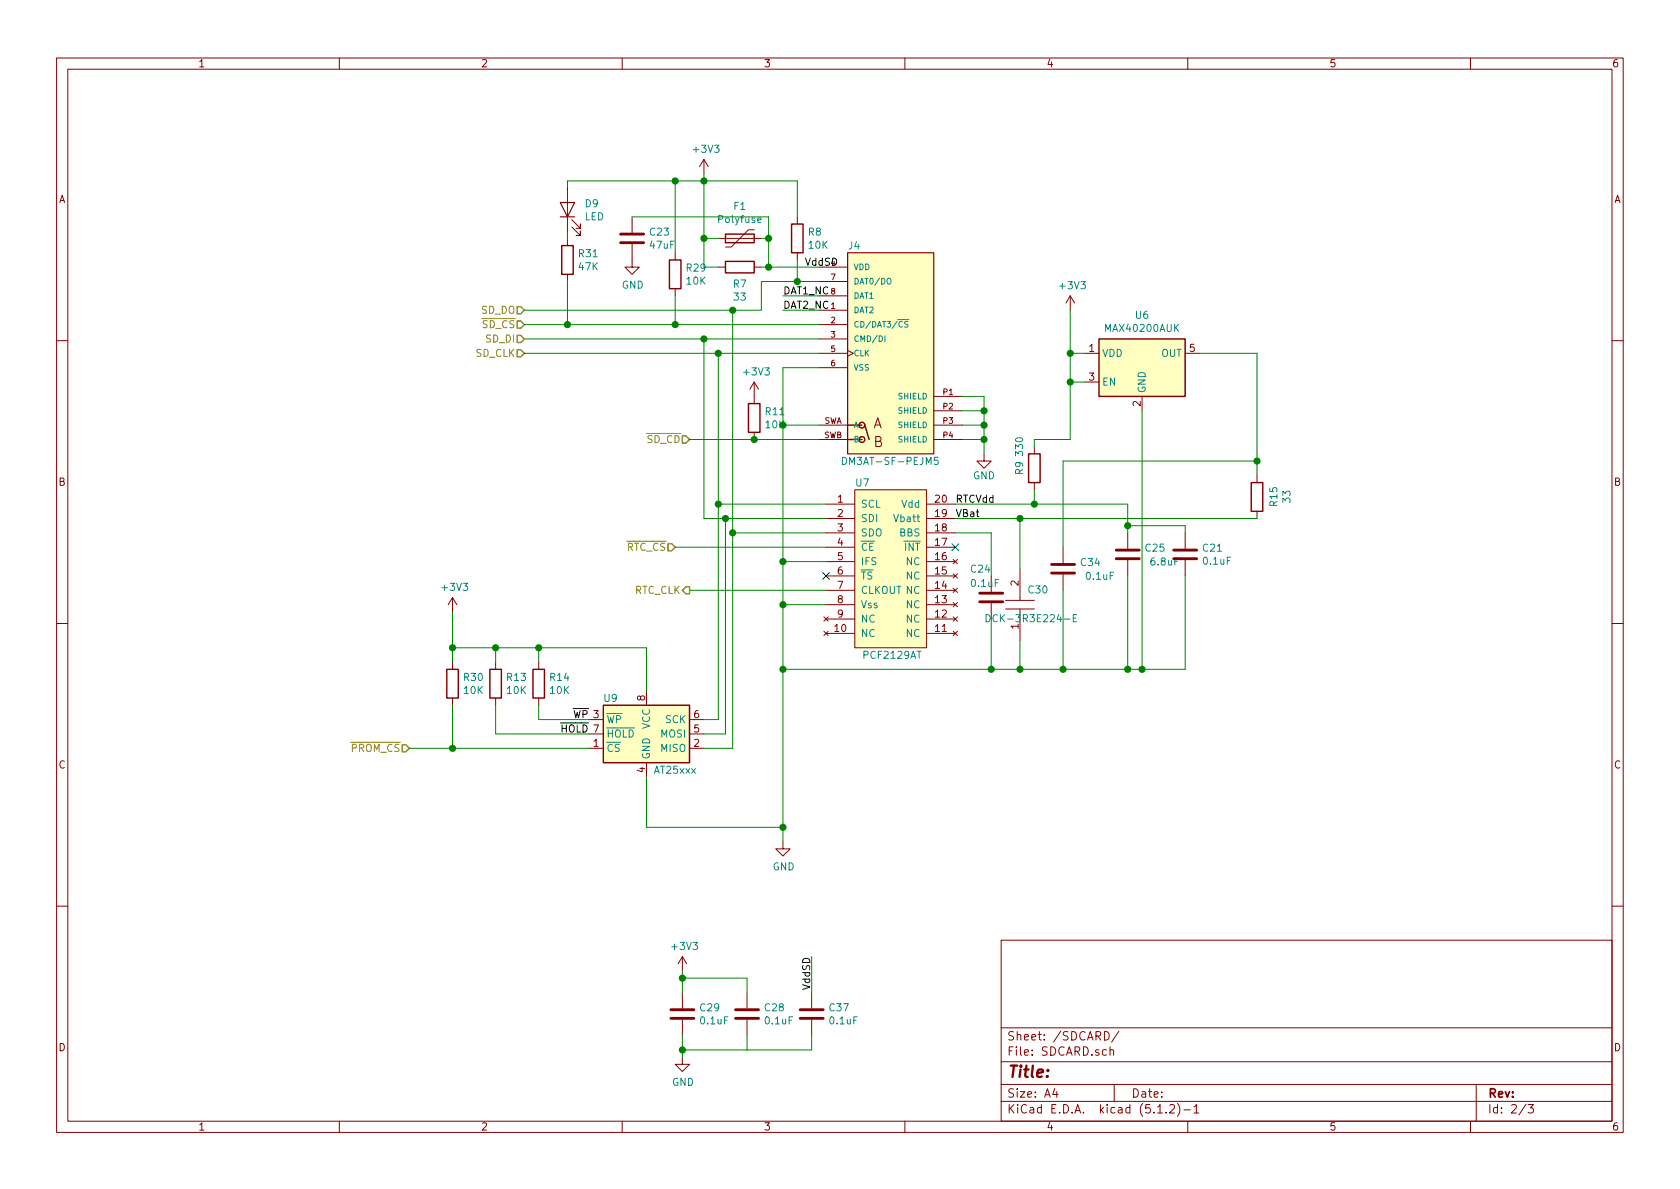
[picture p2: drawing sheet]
EESchema Schematic File Version 4
LIBS:o2_breakout-cache
EELAYER 29 0
EELAYER END
$Descr A4 11693 8268
encoding utf-8
Sheet 2 3
Title ""
Date ""
Rev ""
Comp ""
Comment1 ""
Comment2 ""
Comment3 ""
Comment4 ""
$EndDescr
$Comp
L o2_breakout-rescue:DM3AT-SF-PEJM5-DM3AT-SF-PEJM5 J?
U 1 1
P 6200 2450
AR Path="/5DD60D4B" Ref="J?"  Part="1" 
AR Path="/5DD58257/5DD60D4B" Ref="J4"  Part="1" 
F 0 "J4" H 5900 3200 50  0000 L CNN
F 1 "DM3AT-SF-PEJM5" H 5850 1700 50  0000 L CNN
F 2 "DM3AT-SF-PEJM5:HRS_DM3AT-SF-PEJM5" H 6200 2450 50  0001 L BNN
F 3 "" H 6200 2450 50  0001 L BNN
F 4 "DM3 RA SMT microSD memory card push/push" H 6200 2450 50  0001 L BNN "フィールド5"
	1    6200 2450
	1    0    0    -1  
$EndComp
Wire Wire Line
	5700 1950 5550 1950
Wire Wire Line
	5700 2450 5000 2450
Wire Wire Line
	5700 2550 5450 2550
Text HLabel 3650 2450 0    50   Input ~ 0
SD_CLK
$Comp
L o2_breakout-rescue:PCF2129AT-Timer_RTC U7
U 1 1
P 6200 3900
AR Path="/5DF2754E" Ref="U7"  Part="1" 
AR Path="/5DD58257/5DF2754E" Ref="U7"  Part="1" 
F 0 "U7" H 5950 4450 50  0000 L CNN
F 1 "PCF2129AT" H 6000 3250 50  0000 L CNN
F 2 "Housings_SOIC:SOIC-20W_7.5x12.8mm_Pitch1.27mm" H 6200 4225 50  0001 C CNN
F 3 "" H 6200 4225 50  0001 C CNN
	1    6200 3900
	1    0    0    -1  
$EndComp
Wire Wire Line
	5000 2450 5000 3500
Wire Wire Line
	5000 3500 5750 3500
Connection ~ 5000 2450
Wire Wire Line
	5000 2450 3650 2450
Wire Wire Line
	5750 3900 5450 3900
Wire Wire Line
	5450 3900 5450 4200
$Comp
L power:GND #PWR022
U 1 1
P 5450 5850
F 0 "#PWR022" H 5450 5600 50  0001 C CNN
F 1 "GND" H 5455 5677 50  0000 C CNN
F 2 "" H 5450 5850 50  0001 C CNN
F 3 "" H 5450 5850 50  0001 C CNN
	1    5450 5850
	1    0    0    -1  
$EndComp
Wire Wire Line
	5750 3600 5050 3600
Connection ~ 5450 3900
$Comp
L CPU2908CLocal:R R7
U 1 1
P 5150 1850
F 0 "R7" V 5265 1850 50  0000 C CNN
F 1 "33" V 5356 1850 50  0000 C CNN
F 2 "Capacitors_SMD:C_0805" V 5080 1850 50  0001 C CNN
F 3 "~" H 5150 1850 50  0001 C CNN
	1    5150 1850
	0    1    1    0   
$EndComp
$Comp
L Device:Polyfuse F1
U 1 1
P 5150 1650
F 0 "F1" V 4925 1650 50  0000 C CNN
F 1 "Polyfuse" V 5016 1650 50  0000 C CNN
F 2 "Capacitors_SMD:C_0805" H 5200 1450 50  0001 L CNN
F 3 "~" H 5150 1650 50  0001 C CNN
	1    5150 1650
	0    1    1    0   
$EndComp
Wire Wire Line
	5300 1850 5350 1850
Connection ~ 5350 1850
Wire Wire Line
	5000 1850 4900 1850
Wire Wire Line
	4900 1850 4900 1650
Wire Wire Line
	4900 1650 5000 1650
Connection ~ 4900 1650
$Comp
L power:+3V3 #PWR021
U 1 1
P 4900 1200
F 0 "#PWR021" H 4900 1050 50  0001 C CNN
F 1 "+3V3" H 4915 1373 50  0000 C CNN
F 2 "" H 4900 1200 50  0001 C CNN
F 3 "" H 4900 1200 50  0001 C CNN
	1    4900 1200
	1    0    0    -1  
$EndComp
$Comp
L CPU2908CLocal:R R8
U 1 1
P 5550 1650
F 0 "R8" H 5620 1696 50  0000 L CNN
F 1 "10K" H 5620 1605 50  0000 L CNN
F 2 "Capacitors_SMD:C_0402" V 5480 1650 50  0001 C CNN
F 3 "~" H 5550 1650 50  0001 C CNN
	1    5550 1650
	1    0    0    -1  
$EndComp
Wire Wire Line
	5550 1500 5550 1250
Wire Wire Line
	4900 1650 4900 1250
Connection ~ 4900 1250
Wire Wire Line
	4900 1250 4900 1200
Wire Wire Line
	5350 1850 5700 1850
Wire Wire Line
	5550 1800 5550 1950
Connection ~ 5550 1950
Wire Wire Line
	5550 1950 5300 1950
$Comp
L Device:C C23
U 1 1
P 4400 1650
F 0 "C23" H 4515 1696 50  0000 L CNN
F 1 "47uF" H 4515 1605 50  0000 L CNN
F 2 "Capacitors_SMD:C_1210" H 4438 1500 50  0001 C CNN
F 3 "~" H 4400 1650 50  0001 C CNN
	1    4400 1650
	1    0    0    -1  
$EndComp
Text HLabel 3650 2250 0    50   Input ~ 0
~SD_CS
Wire Wire Line
	3650 2350 4900 2350
Text HLabel 3650 2350 0    50   Input ~ 0
SD_DI
Wire Wire Line
	4900 2350 4900 3600
Connection ~ 4900 2350
Wire Wire Line
	4900 2350 5700 2350
Wire Wire Line
	5300 1950 5300 2150
Wire Wire Line
	5300 2150 5100 2150
Text HLabel 3650 2150 0    50   Input ~ 0
SD_DO
Text HLabel 4700 3800 0    50   Input ~ 0
~RTC_CS
Wire Wire Line
	5750 4200 5450 4200
Connection ~ 5450 4200
$Comp
L power:+3V3 #PWR0115
U 1 1
P 7450 2150
F 0 "#PWR0115" H 7450 2000 50  0001 C CNN
F 1 "+3V3" H 7465 2323 50  0000 C CNN
F 2 "" H 7450 2150 50  0001 C CNN
F 3 "" H 7450 2150 50  0001 C CNN
	1    7450 2150
	1    0    0    -1  
$EndComp
Wire Wire Line
	6700 2750 6850 2750
Wire Wire Line
	6850 2750 6850 2850
Wire Wire Line
	6700 3050 6850 3050
Connection ~ 6850 3050
Wire Wire Line
	6850 3050 6850 3150
Wire Wire Line
	6700 2950 6850 2950
Connection ~ 6850 2950
Wire Wire Line
	6850 2950 6850 3050
Wire Wire Line
	6700 2850 6850 2850
Connection ~ 6850 2850
Wire Wire Line
	6850 2850 6850 2950
$Comp
L power:GND #PWR0120
U 1 1
P 6850 3150
F 0 "#PWR0120" H 6850 2900 50  0001 C CNN
F 1 "GND" H 6850 3000 50  0000 C CNN
F 2 "" H 6850 3150 50  0001 C CNN
F 3 "" H 6850 3150 50  0001 C CNN
	1    6850 3150
	1    0    0    -1  
$EndComp
Text Label 5600 1850 0    50   ~ 0
VddSD
$Comp
L CPU2908CLocal:R R11
U 1 1
P 5250 2900
F 0 "R11" H 5320 2946 50  0000 L CNN
F 1 "10K" H 5320 2855 50  0000 L CNN
F 2 "Capacitors_SMD:C_0402" V 5180 2900 50  0001 C CNN
F 3 "~" H 5250 2900 50  0001 C CNN
	1    5250 2900
	1    0    0    -1  
$EndComp
$Comp
L power:+3V3 #PWR025
U 1 1
P 5250 2750
F 0 "#PWR025" H 5250 2600 50  0001 C CNN
F 1 "+3V3" H 5265 2923 50  0000 C CNN
F 2 "" H 5250 2750 50  0001 C CNN
F 3 "" H 5250 2750 50  0001 C CNN
	1    5250 2750
	1    0    0    -1  
$EndComp
Text HLabel 4800 3050 0    50   Input ~ 0
~SD_CD
Wire Wire Line
	5450 2550 5450 2950
Connection ~ 5250 3050
Wire Wire Line
	5250 3050 4800 3050
Wire Wire Line
	5250 3050 5700 3050
Wire Wire Line
	5700 2950 5450 2950
Connection ~ 5450 2950
Wire Wire Line
	5450 2950 5450 3900
Connection ~ 5450 5750
Wire Wire Line
	5450 5750 5450 5850
Wire Wire Line
	4500 5400 4500 5750
Wire Wire Line
	4500 5750 5450 5750
$Comp
L Memory_EEPROM:AT25xxx U9
U 1 1
P 4500 5100
F 0 "U9" H 4250 5350 50  0000 C CNN
F 1 "AT25xxx" H 4700 4850 50  0000 C CNN
F 2 "Housings_SOIC:SOIC-8_3.9x4.9mm_Pitch1.27mm" H 4500 5100 50  0001 C CNN
F 3 "http://ww1.microchip.com/downloads/en/DeviceDoc/Atmel-8707-SEEPROM-AT25010B-020B-040B-Datasheet.pdf" H 4500 5100 50  0001 C CNN
	1    4500 5100
	1    0    0    -1  
$EndComp
Wire Wire Line
	4100 5000 3750 5000
$Comp
L CPU2908CLocal:R R14
U 1 1
P 3750 4750
F 0 "R14" H 3820 4796 50  0000 L CNN
F 1 "10K" H 3820 4705 50  0000 L CNN
F 2 "Capacitors_SMD:C_0402" V 3680 4750 50  0001 C CNN
F 3 "~" H 3750 4750 50  0001 C CNN
	1    3750 4750
	1    0    0    -1  
$EndComp
$Comp
L CPU2908CLocal:R R13
U 1 1
P 3450 4750
F 0 "R13" H 3520 4796 50  0000 L CNN
F 1 "10K" H 3520 4705 50  0000 L CNN
F 2 "Capacitors_SMD:C_0402" V 3380 4750 50  0001 C CNN
F 3 "~" H 3450 4750 50  0001 C CNN
	1    3450 4750
	1    0    0    -1  
$EndComp
Wire Wire Line
	3450 4500 3750 4500
Wire Wire Line
	5000 3500 5000 5000
Wire Wire Line
	5000 5000 4900 5000
Connection ~ 5000 3500
Wire Wire Line
	4900 5100 5050 5100
Wire Wire Line
	5050 5100 5050 3600
Connection ~ 5050 3600
Wire Wire Line
	5050 3600 4900 3600
Wire Wire Line
	5100 2150 5100 3700
Connection ~ 5100 2150
Wire Wire Line
	5100 2150 3650 2150
Wire Wire Line
	5100 3700 5750 3700
Wire Wire Line
	5100 3700 5100 5200
Wire Wire Line
	5100 5200 4900 5200
Connection ~ 5100 3700
Text HLabel 2850 5200 0    50   Input ~ 0
~PROM_CS
$Comp
L power:+3V3 #PWR0122
U 1 1
P 3150 4250
F 0 "#PWR0122" H 3150 4100 50  0001 C CNN
F 1 "+3V3" H 3165 4423 50  0000 C CNN
F 2 "" H 3150 4250 50  0001 C CNN
F 3 "" H 3150 4250 50  0001 C CNN
	1    3150 4250
	1    0    0    -1  
$EndComp
Wire Wire Line
	3150 4250 3150 4500
Connection ~ 3450 4500
Wire Wire Line
	3450 4600 3450 4500
Wire Wire Line
	4500 4800 4500 4500
$Comp
L Device:C C?
U 1 1
P 4750 7050
AR Path="/5E70B60B" Ref="C?"  Part="1" 
AR Path="/5DD58257/5E70B60B" Ref="C29"  Part="1" 
F 0 "C29" H 4865 7096 50  0000 L CNN
F 1 "0.1uF" H 4865 7005 50  0000 L CNN
F 2 "Capacitors_SMD:C_0402" H 4788 6900 50  0001 C CNN
F 3 "~" H 4750 7050 50  0001 C CNN
	1    4750 7050
	1    0    0    -1  
$EndComp
$Comp
L power:GND #PWR?
U 1 1
P 4750 7350
AR Path="/5E70B611" Ref="#PWR?"  Part="1" 
AR Path="/5DD58257/5E70B611" Ref="#PWR027"  Part="1" 
F 0 "#PWR027" H 4750 7100 50  0001 C CNN
F 1 "GND" H 4755 7177 50  0000 C CNN
F 2 "" H 4750 7350 50  0001 C CNN
F 3 "" H 4750 7350 50  0001 C CNN
	1    4750 7350
	1    0    0    -1  
$EndComp
$Comp
L power:+3V3 #PWR?
U 1 1
P 4750 6750
AR Path="/5E70B618" Ref="#PWR?"  Part="1" 
AR Path="/5DD58257/5E70B618" Ref="#PWR026"  Part="1" 
F 0 "#PWR026" H 4750 6600 50  0001 C CNN
F 1 "+3V3" H 4765 6923 50  0000 C CNN
F 2 "" H 4750 6750 50  0001 C CNN
F 3 "" H 4750 6750 50  0001 C CNN
	1    4750 6750
	1    0    0    -1  
$EndComp
Wire Wire Line
	4750 7200 4750 7300
Wire Wire Line
	4750 6750 4750 6800
$Comp
L Device:C C?
U 1 1
P 5200 7050
AR Path="/5E7D41C4" Ref="C?"  Part="1" 
AR Path="/5DD58257/5E7D41C4" Ref="C28"  Part="1" 
F 0 "C28" H 5315 7096 50  0000 L CNN
F 1 "0.1uF" H 5315 7005 50  0000 L CNN
F 2 "Capacitors_SMD:C_0402" H 5238 6900 50  0001 C CNN
F 3 "~" H 5200 7050 50  0001 C CNN
	1    5200 7050
	1    0    0    -1  
$EndComp
Wire Wire Line
	4750 6800 5200 6800
Wire Wire Line
	5200 6800 5200 6900
Connection ~ 4750 6800
Wire Wire Line
	4750 6800 4750 6900
Wire Wire Line
	5200 7300 5200 7200
Wire Wire Line
	4750 7300 5200 7300
Connection ~ 4750 7300
Wire Wire Line
	4750 7300 4750 7350
Text Label 6650 3600 0    50   ~ 0
VBat
$Comp
L DCK-3R3E224-E:DCK-3R3E224-E C30
U 1 1
P 7100 4450
F 0 "C30" V 7450 4400 50  0000 R CNN
F 1 "DCK-3R3E224-E" V 7250 4700 50  0000 R CNN
F 2 "digikey-footprints:DCK-3R3E224-E" H 7450 4500 50  0001 L CNN
F 3 "http://www.21datasheet.com/index/download_pdf/id/Pn5roYB58yeq" H 7450 4400 50  0001 L CNN
F 4 "" H 7450 4300 50  0001 L CNN "Description"
F 5 "" H 7450 4200 50  0001 L CNN "Height"
F 6 "Elna" H 7450 4100 50  0001 L CNN "Manufacturer_Name"
F 7 "DCK-3R3E224-E" H 7450 4000 50  0001 L CNN "Manufacturer_Part_Number"
F 8 "" H 7450 3900 50  0001 L CNN "Mouser Part Number"
F 9 "" H 7450 3800 50  0001 L CNN "Mouser Price/Stock"
F 10 "" H 7450 3700 50  0001 L CNN "RS Part Number"
F 11 "" H 7450 3600 50  0001 L CNN "RS Price/Stock"
	1    7100 4450
	0    -1   -1   0   
$EndComp
$Comp
L CPU2908CLocal:R R15
U 1 1
P 8750 3450
F 0 "R15" V 8865 3450 50  0000 C CNN
F 1 "33" V 8956 3450 50  0000 C CNN
F 2 "Capacitors_SMD:C_0603" V 8680 3450 50  0001 C CNN
F 3 "~" H 8750 3450 50  0001 C CNN
	1    8750 3450
	1    0    0    -1  
$EndComp
Wire Wire Line
	3750 4900 3750 5000
Wire Wire Line
	3750 4600 3750 4500
Connection ~ 3750 4500
Wire Wire Line
	3750 4500 4500 4500
Wire Wire Line
	3450 4900 3450 5100
Wire Wire Line
	3450 5100 4100 5100
Wire Wire Line
	7100 4450 7100 4650
Wire Wire Line
	6650 3600 7100 3600
Wire Wire Line
	7100 3950 7100 3600
Connection ~ 7100 3600
Wire Wire Line
	4800 4100 5750 4100
Text HLabel 4800 4100 0    50   Output ~ 0
RTC_CLK
NoConn ~ 5750 4000
$Comp
L Device:C C34
U 1 1
P 7400 3950
F 0 "C34" H 7515 3996 50  0000 L CNN
F 1 "0.1uF" H 7550 3900 50  0000 L CNN
F 2 "Capacitors_SMD:C_0402" H 7438 3800 50  0001 C CNN
F 3 "~" H 7400 3950 50  0001 C CNN
	1    7400 3950
	1    0    0    -1  
$EndComp
Wire Wire Line
	7400 4100 7400 4650
Wire Wire Line
	7400 4650 7100 4650
Connection ~ 7100 4650
Wire Wire Line
	5450 4200 5450 4650
Connection ~ 5450 4650
Wire Wire Line
	5450 4650 5450 5750
NoConn ~ 6650 3800
Wire Wire Line
	4900 1250 5550 1250
$Comp
L power:GND #PWR0124
U 1 1
P 4400 1800
F 0 "#PWR0124" H 4400 1550 50  0001 C CNN
F 1 "GND" H 4405 1627 50  0000 C CNN
F 2 "" H 4400 1800 50  0001 C CNN
F 3 "" H 4400 1800 50  0001 C CNN
	1    4400 1800
	1    0    0    -1  
$EndComp
Wire Wire Line
	4400 1500 5350 1500
Wire Wire Line
	5350 1500 5350 1650
Wire Wire Line
	5300 1650 5350 1650
Connection ~ 5350 1650
Wire Wire Line
	5350 1650 5350 1850
$Comp
L Device:C C?
U 1 1
P 5650 7050
AR Path="/5E65A708" Ref="C?"  Part="1" 
AR Path="/5DD58257/5E65A708" Ref="C37"  Part="1" 
F 0 "C37" H 5765 7096 50  0000 L CNN
F 1 "0.1uF" H 5765 7005 50  0000 L CNN
F 2 "Capacitors_SMD:C_0402" H 5688 6900 50  0001 C CNN
F 3 "~" H 5650 7050 50  0001 C CNN
	1    5650 7050
	1    0    0    -1  
$EndComp
Wire Wire Line
	5650 7300 5650 7200
Wire Wire Line
	5200 7300 5650 7300
Text Label 5650 6650 3    50   ~ 0
VddSD
Wire Wire Line
	5650 6650 5650 6900
Wire Wire Line
	2850 5200 3150 5200
Wire Wire Line
	7850 3500 7850 3650
$Comp
L Device:C C25
U 1 1
P 7850 3850
F 0 "C25" H 7965 3896 50  0000 L CNN
F 1 "6.8uF" H 8000 3800 50  0000 L CNN
F 2 "Capacitors_SMD:C_0805" H 7888 3700 50  0001 C CNN
F 3 "~" H 7850 3850 50  0001 C CNN
	1    7850 3850
	1    0    0    -1  
$EndComp
Wire Wire Line
	7850 4000 7850 4650
Wire Wire Line
	7850 4650 7400 4650
Connection ~ 7400 4650
Wire Wire Line
	6650 3700 6900 3700
Wire Wire Line
	6900 3700 6900 4000
$Comp
L Device:C C24
U 1 1
P 6900 4150
F 0 "C24" H 6750 4350 50  0000 L CNN
F 1 "0.1uF" H 6750 4250 50  0000 L CNN
F 2 "Capacitors_SMD:C_0402" H 6938 4000 50  0001 C CNN
F 3 "~" H 6900 4150 50  0001 C CNN
	1    6900 4150
	1    0    0    -1  
$EndComp
Wire Wire Line
	6900 4300 6900 4650
Wire Wire Line
	5450 4650 6900 4650
Connection ~ 6900 4650
Wire Wire Line
	6900 4650 7100 4650
$Comp
L Device:C C?
U 1 1
P 8250 3850
AR Path="/5E3F82DF" Ref="C?"  Part="1" 
AR Path="/5DD58257/5E3F82DF" Ref="C21"  Part="1" 
F 0 "C21" H 8365 3896 50  0000 L CNN
F 1 "0.1uF" H 8365 3805 50  0000 L CNN
F 2 "Capacitors_SMD:C_0402" H 8288 3700 50  0001 C CNN
F 3 "~" H 8250 3850 50  0001 C CNN
	1    8250 3850
	1    0    0    -1  
$EndComp
Wire Wire Line
	7850 3650 8250 3650
Wire Wire Line
	8250 3650 8250 3700
Connection ~ 7850 3650
Wire Wire Line
	7850 3650 7850 3700
Wire Wire Line
	8250 4000 8250 4650
Wire Wire Line
	8250 4650 7950 4650
Connection ~ 7850 4650
$Comp
L CPU2908CLocal:R R9
U 1 1
P 7200 3250
F 0 "R9" V 7300 3250 50  0000 C CNN
F 1 "330" V 7300 3100 50  0000 C CNN
F 2 "Capacitors_SMD:C_0603" V 7130 3250 50  0001 C CNN
F 3 "~" H 7200 3250 50  0001 C CNN
	1    7200 3250
	-1   0    0    1   
$EndComp
Wire Wire Line
	7200 3500 7200 3400
Wire Wire Line
	6650 3500 7200 3500
Wire Wire Line
	7200 3100 7200 3050
Wire Wire Line
	7200 3050 7450 3050
Wire Wire Line
	7450 3050 7450 2650
Connection ~ 7200 3500
Wire Wire Line
	7200 3500 7850 3500
Wire Wire Line
	5450 2050 5700 2050
Wire Wire Line
	5450 2150 5700 2150
Text Label 5450 2050 0    50   ~ 0
DAT1_NC
Text Label 5450 2150 0    50   ~ 0
DAT2_NC
$Comp
L CPU2908CLocal:R R29
U 1 1
P 4700 1900
F 0 "R29" H 4770 1946 50  0000 L CNN
F 1 "10K" H 4770 1855 50  0000 L CNN
F 2 "Capacitors_SMD:C_0402" V 4630 1900 50  0001 C CNN
F 3 "~" H 4700 1900 50  0001 C CNN
	1    4700 1900
	1    0    0    -1  
$EndComp
Wire Wire Line
	4700 2050 4700 2250
Connection ~ 4700 2250
Wire Wire Line
	4700 2250 5700 2250
Wire Wire Line
	4700 1750 4700 1250
Wire Wire Line
	4700 1250 4900 1250
$Comp
L CPU2908CLocal:R R30
U 1 1
P 3150 4750
F 0 "R30" H 3220 4796 50  0000 L CNN
F 1 "10K" H 3220 4705 50  0000 L CNN
F 2 "Capacitors_SMD:C_0402" V 3080 4750 50  0001 C CNN
F 3 "~" H 3150 4750 50  0001 C CNN
	1    3150 4750
	1    0    0    -1  
$EndComp
Wire Wire Line
	3150 4500 3450 4500
Wire Wire Line
	3150 4600 3150 4500
Connection ~ 3150 4500
Wire Wire Line
	3150 4900 3150 5200
Connection ~ 3150 5200
Wire Wire Line
	3150 5200 4100 5200
Wire Wire Line
	4700 3800 5750 3800
Text Label 6650 3500 0    50   ~ 0
RTCVdd
Text Label 4100 5000 2    50   ~ 0
~WP
Text Label 4100 5100 2    50   ~ 0
~HOLD
$Comp
L CPU2908CLocal:LED D?
U 1 1
P 3950 1450
AR Path="/5E6A6650/5E5E6EFD" Ref="D?"  Part="1" 
AR Path="/5E5E6EFD" Ref="D?"  Part="1" 
AR Path="/5DD58257/5E5E6EFD" Ref="D9"  Part="1" 
F 0 "D9" V 3989 1333 50  0000 R CNN
F 1 "LED" V 3898 1333 50  0000 R CNN
F 2 "Capacitors_SMD:C_0603" H 3950 1450 50  0001 C CNN
F 3 "~" H 3950 1450 50  0001 C CNN
	1    3950 1450
	0    -1   -1   0   
$EndComp
$Comp
L CPU2908CLocal:R R?
U 1 1
P 3950 1800
AR Path="/5E6A6650/5E5E6F03" Ref="R?"  Part="1" 
AR Path="/5E5E6F03" Ref="R?"  Part="1" 
AR Path="/5DD58257/5E5E6F03" Ref="R31"  Part="1" 
F 0 "R31" H 4020 1846 50  0000 L CNN
F 1 "47K" H 4020 1755 50  0000 L CNN
F 2 "Capacitors_SMD:C_0402" V 3880 1800 50  0001 C CNN
F 3 "~" H 3950 1800 50  0001 C CNN
	1    3950 1800
	1    0    0    -1  
$EndComp
Wire Wire Line
	3950 1600 3950 1650
Wire Wire Line
	3950 1250 4700 1250
Wire Wire Line
	3950 1250 3950 1300
Connection ~ 4700 1250
Wire Wire Line
	3950 1950 3950 2250
Wire Wire Line
	3650 2250 3950 2250
Wire Wire Line
	3950 2250 4700 2250
Connection ~ 3950 2250
$Comp
L Analog_Switch:MAX40200AUK U6
U 1 1
P 7950 2550
F 0 "U6" H 7950 2917 50  0000 C CNN
F 1 "MAX40200AUK" H 7950 2826 50  0000 C CNN
F 2 "TO_SOT_Packages_SMD:SOT-23-5" H 7950 3050 50  0001 C CNN
F 3 "https://datasheets.maximintegrated.com/en/ds/MAX40200.pdf" H 7950 3050 50  0001 C CNN
	1    7950 2550
	1    0    0    -1  
$EndComp
Wire Wire Line
	7450 2450 7550 2450
Connection ~ 7450 2450
Wire Wire Line
	7450 2450 7450 2150
Wire Wire Line
	7450 2650 7550 2650
Connection ~ 7450 2650
Wire Wire Line
	7450 2650 7450 2450
Wire Wire Line
	8350 2450 8750 2450
Wire Wire Line
	8750 2450 8750 3200
Wire Wire Line
	7950 2850 7950 4650
Connection ~ 7950 4650
Wire Wire Line
	7950 4650 7850 4650
Wire Wire Line
	7100 3600 8750 3600
Wire Wire Line
	7400 3800 7400 3200
Wire Wire Line
	7400 3200 8750 3200
Connection ~ 8750 3200
Wire Wire Line
	8750 3200 8750 3300
$EndSCHEMATC
